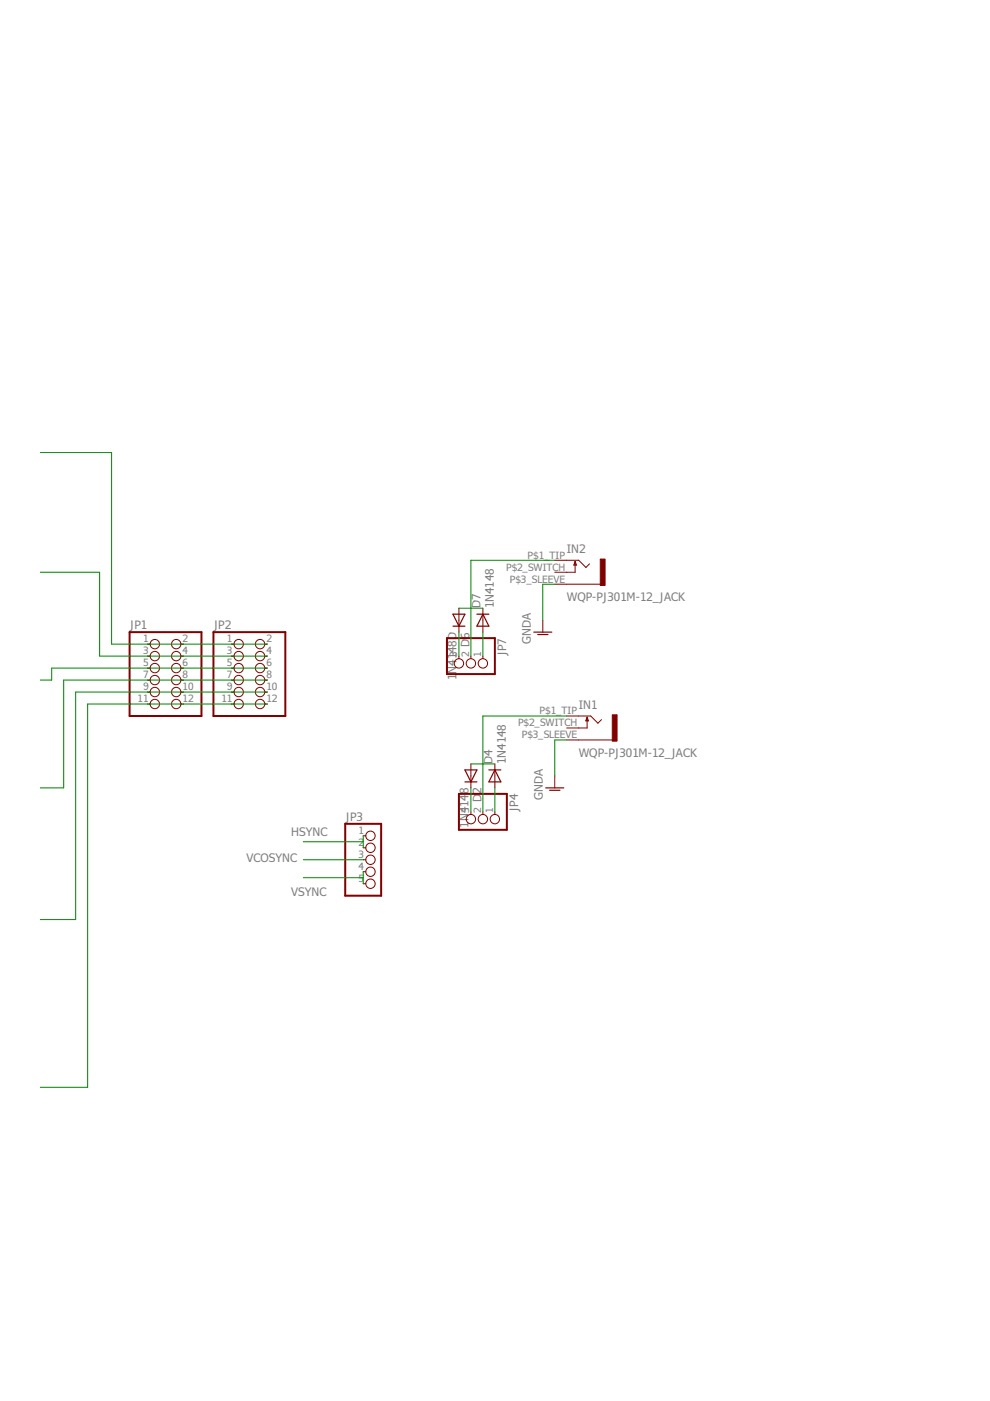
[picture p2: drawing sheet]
<svg xmlns="http://www.w3.org/2000/svg" width="210mm" height="297mm" viewBox="0 0 210 297" stroke-linecap="round" stroke-linejoin="round" font-family="sans-serif">
<path d="M27.5 134h15.2v17.8h-15.2zM45.3 134h15.2v17.8h-15.2zM94.8 135.3h10.1v7.6h-10.1zM73.2 174.7h7.6v15.2h-7.6zM97.3 168.3h10.2v7.6h-10.2z" fill="none" stroke="#800000" stroke-width=".42"/>
<g fill="none" stroke="#800000" stroke-width=".21">
<path d="M117.6 118.8h5.1l1.5 1.5 .8-.8M121.9 119v2.3h-4.3M31.3 136.6h.5M31.3 139.1h.5M38.3 136.6h.6M38.3 139.1h.6M49.1 136.6h.5M49.1 139.1h.5M56.1 136.6h.6M56.1 139.1h.6M97.3 128.9v5.1M97.3 139.1v.6"/>
<path d="M99.8 139.1v.6M102.4 128.9v5.1M102.4 139.1v.6M115.1 131.5v2.5M117.6 123.9h9.7M31.3 141.6h.5M31.3 144.2h.5M31.3 146.7h.5M31.3 149.3h.5M38.3 141.6h.6M38.3 144.2h.6M38.3 146.7h.6"/>
<path d="M38.3 149.3h.6M49.1 141.6h.5M49.1 144.2h.5M49.1 146.7h.5M49.1 149.3h.5M56.1 141.6h.6M56.1 144.2h.6M56.1 146.7h.6M56.1 149.3h.6M120.2 151.8h5l1.6 1.5 .7-.7M120.2 156.9h9.6M124.5 152.1v2.2h-4.3"/>
<path d="M77 177.2h.6M77 179.7h.6M99.8 162v5M99.8 172.1v.6M102.4 172.1v.6M104.9 162v5M104.9 172.1v.6M117.6 164.5v2.5M77 182.3h.6M77 184.8h.6M77 187.4h.6"/>
<circle cx="32.8" cy="139.1" r=".99"/>
<circle cx="32.8" cy="136.6" r=".99"/>
<circle cx="37.4" cy="136.6" r=".99"/>
<circle cx="37.4" cy="139.1" r=".99"/>
<circle cx="50.6" cy="136.6" r=".99"/>
<circle cx="50.6" cy="139.1" r=".99"/>
<circle cx="55.1" cy="136.6" r=".99"/>
<circle cx="55.1" cy="139.1" r=".99"/>
<circle cx="32.8" cy="141.6" r=".99"/>
<circle cx="32.8" cy="144.2" r=".99"/>
<circle cx="32.8" cy="146.7" r=".99"/>
<circle cx="32.8" cy="149.3" r=".99"/>
<circle cx="37.4" cy="141.6" r=".99"/>
<circle cx="37.4" cy="146.7" r=".99"/>
<circle cx="37.4" cy="144.2" r=".99"/>
<circle cx="37.4" cy="149.3" r=".99"/>
<circle cx="50.6" cy="141.6" r=".99"/>
<circle cx="50.6" cy="144.2" r=".99"/>
<circle cx="50.6" cy="146.7" r=".99"/>
<circle cx="50.6" cy="149.3" r=".99"/>
<circle cx="55.1" cy="141.6" r=".99"/>
<circle cx="55.1" cy="144.2" r=".99"/>
<circle cx="55.1" cy="146.7" r=".99"/>
<circle cx="55.1" cy="149.3" r=".99"/>
<circle cx="97.3" cy="140.7" r=".99"/>
<circle cx="99.8" cy="140.7" r=".99"/>
<circle cx="102.4" cy="140.7" r=".99"/>
<circle cx="78.5" cy="177.2" r=".99"/>
<circle cx="78.5" cy="179.7" r=".99"/>
<circle cx="99.8" cy="173.7" r=".99"/>
<circle cx="102.4" cy="173.7" r=".99"/>
<circle cx="104.9" cy="173.7" r=".99"/>
<circle cx="78.5" cy="182.3" r=".99"/>
<circle cx="78.5" cy="184.8" r=".99"/>
<circle cx="78.5" cy="187.4" r=".99"/>
</g>
<g fill="none" stroke="#800000" stroke-width=".25">
<path d="M121.9 119l.3 .8h-.5zM96 130.2h2.6l-1.3 2.6zM96 132.8h2.6M101.1 130.2h2.6M102.4 130.2l1.3 2.6h-2.6zM113.2 134h3.8M114 134.5h2.2M124.5 152.1l.2 .7h-.5zM98.6 163.2h2.5l-1.3 2.6zM98.6 165.8h2.5M103.7 163.2h2.5M104.9 163.2l1.3 2.6h-2.5z"/>
<path d="M115.7 167h3.8M116.5 167.6h2.2"/>
</g>
<g fill="#800000" stroke="#800000" stroke-width=".21">
<path d="M127.3 118.5h1v5.6h-1z"/>
<path d="M129.8 151.6h1v5.5h-1z"/>
</g>
<g fill="none" stroke="#008000" stroke-width=".21">
<path d="M8.5 95.9h15.2v40.7h33M117.6 118.8h-17.8v20.3M8.5 121.3h12.6v17.8h35.6M97.3 128.9h5.1M97.3 134v5.1M102.4 134v5.1M117.6 123.9h-2.5v7.6M56.7 141.6h-45.7v2.6h-2.5M56.7 144.2h-43.2v22.8h-5M56.7 146.7h-40.7v48.3h-7.5M56.7 149.3h-38.1v81.2h-10.1M120.2 156.9h-2.6v7.6"/>
<path d="M120.2 151.8h-17.8v20.3M64.3 178.5h12.7M77 177.2v2.5M99.8 167v5.1M99.8 162h5.1M104.9 167v5.1M64.3 182.3h12.7M64.3 186.1h12.7M77 184.8v2.6"/>
</g>
<g font-size="3" fill="#808080">
<text x="120.2" y="117.3">IN2</text>
<text x="101.9" y="129" transform="rotate(-90 101.9 129)">D7</text>
<text x="104.7" y="129" transform="rotate(-90 104.7 129)">1N4148</text>
<text x="120.2" y="127.4">WQP-PJ301M-12_JACK</text>
<text x="27.5" y="133.4">JP1</text>
<text x="45.3" y="133.4">JP2</text>
<text x="99.6" y="137.1" transform="rotate(-90 99.6 137.1)">D6</text>
<text x="112.5" y="136.6" transform="rotate(-90 112.5 136.6)">GNDA</text>
<text x="96.8" y="142.8" transform="rotate(-90 96.8 142.8)">N4148D</text>
<text x="107.3" y="139.1" transform="rotate(-90 107.3 139.1)">JP7</text>
<text x="96.8" y="144.1" transform="rotate(-90 96.8 144.1)">1</text>
<text x="122.7" y="150.3">IN1</text>
<text x="104.4" y="162" transform="rotate(-90 104.4 162)">D4</text>
<text x="107.2" y="162" transform="rotate(-90 107.2 162)">1N4148</text>
<text x="122.7" y="160.4">WQP-PJ301M-12_JACK</text>
<text x="102.1" y="170.1" transform="rotate(-90 102.1 170.1)">D2</text>
<text x="109.9" y="172.1" transform="rotate(-90 109.9 172.1)">JP4</text>
<text x="115.1" y="169.6" transform="rotate(-90 115.1 169.6)">GNDA</text>
<text x="61.8" y="177.2">HSYNC</text>
<text x="73.2" y="174">JP3</text>
<text x="99.3" y="175.5" transform="rotate(-90 99.3 175.5)">1N4148</text>
<text x="52.3" y="182.8">VCOSYNC</text>
<text x="61.8" y="189.9">VSYNC</text>
</g>
<g font-size="2.6" fill="#808080">
<text x="111.9" y="118.4">P$1_TIP</text>
<text x="107.3" y="121">P$2_SWITCH</text>
<text x="108.1" y="123.5">P$3_SLEEVE</text>
<text x="30.3" y="136.2">1</text>
<text x="38.7" y="136.2">2</text>
<text x="48.1" y="136.2">1</text>
<text x="56.5" y="136.2">2</text>
<text x="30.3" y="138.8">3</text>
<text x="30.3" y="141.3">5</text>
<text x="30.3" y="143.8">7</text>
<text x="38.7" y="138.8">4</text>
<text x="38.7" y="141.3">6</text>
<text x="38.7" y="143.8">8</text>
<text x="48.1" y="138.8">3</text>
<text x="48.1" y="141.3">5</text>
<text x="48.1" y="143.8">7</text>
<text x="56.5" y="138.8">4</text>
<text x="56.5" y="141.3">6</text>
<text x="56.5" y="143.8">8</text>
<text x="97" y="139.3" transform="rotate(-90 97 139.3)">3</text>
<text x="99.5" y="139.3" transform="rotate(-90 99.5 139.3)">2</text>
<text x="102" y="139.3" transform="rotate(-90 102 139.3)">1</text>
<text x="29.2" y="148.9">11</text>
<text x="30.3" y="146.4">9</text>
<text x="38.7" y="146.4">10</text>
<text x="38.7" y="148.9">12</text>
<text x="46.9" y="148.9">11</text>
<text x="48.1" y="146.4">9</text>
<text x="56.5" y="146.4">10</text>
<text x="56.5" y="148.9">12</text>
<text x="109.8" y="154">P$2_SWITCH</text>
<text x="114.4" y="151.4">P$1_TIP</text>
<text x="110.6" y="156.5">P$3_SLEEVE</text>
<text x="99.5" y="172.3" transform="rotate(-90 99.5 172.3)">3</text>
<text x="102" y="172.3" transform="rotate(-90 102 172.3)">2</text>
<text x="104.6" y="172.3" transform="rotate(-90 104.6 172.3)">1</text>
<text x="76" y="176.8">1</text>
<text x="76" y="179.4">2</text>
<text x="76" y="184.5">4</text>
<text x="76" y="181.9">3</text>
<text x="76" y="187">5</text>
</g>
</svg>
